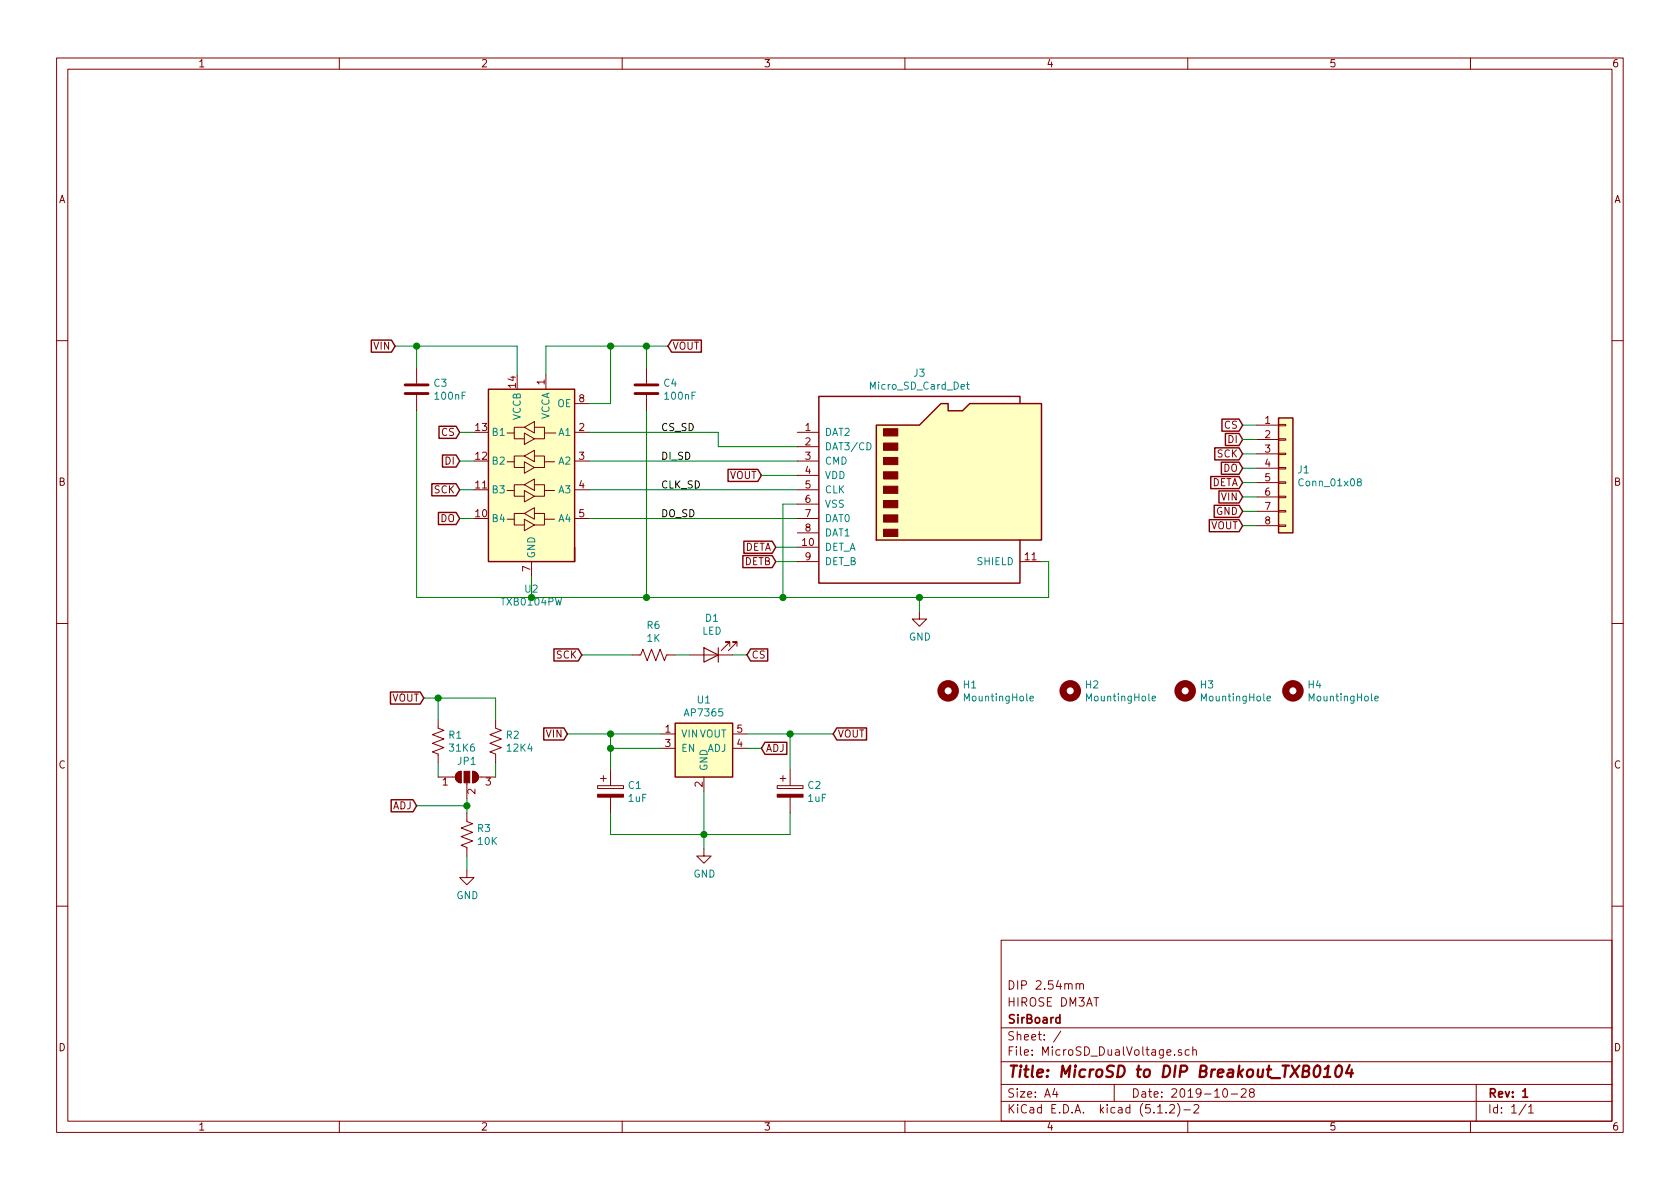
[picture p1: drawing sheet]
EESchema Schematic File Version 4
LIBS:MicroSD_DualVoltage-cache
EELAYER 29 0
EELAYER END
$Descr A4 11693 8268
encoding utf-8
Sheet 1 1
Title "MicroSD to DIP Breakout_TXB0104"
Date "2019-10-28"
Rev "1"
Comp "SirBoard"
Comment1 "HIROSE DM3AT"
Comment2 "DIP 2.54mm"
Comment3 ""
Comment4 ""
$EndDescr
$Comp
L Mechanical:MountingHole H1
U 1 1
P 6600 4800
F 0 "H1" H 6700 4845 50  0000 L CNN
F 1 "MountingHole" H 6700 4755 50  0000 L CNN
F 2 "MountingHole:MountingHole_2.7mm_M2.5_ISO14580_Pad" H 6600 4800 50  0001 C CNN
F 3 "~" H 6600 4800 50  0001 C CNN
	1    6600 4800
	1    0    0    -1  
$EndComp
$Comp
L Mechanical:MountingHole H2
U 1 1
P 7450 4800
F 0 "H2" H 7550 4845 50  0000 L CNN
F 1 "MountingHole" H 7550 4755 50  0000 L CNN
F 2 "MountingHole:MountingHole_2.7mm_M2.5_ISO14580_Pad" H 7450 4800 50  0001 C CNN
F 3 "~" H 7450 4800 50  0001 C CNN
	1    7450 4800
	1    0    0    -1  
$EndComp
$Comp
L Connector:Micro_SD_Card_Det J3
U 1 1
P 6450 3400
F 0 "J3" H 6400 4215 50  0000 C CNN
F 1 "Micro_SD_Card_Det" H 6400 4125 50  0000 C CNN
F 2 "Connector_Card:microSD_HC_Hirose_DM3AT-SF-PEJM5" H 8500 4100 50  0001 C CNN
F 3 "https://www.hirose.com/product/en/download_file/key_name/DM3/category/Catalog/doc_file_id/49662/?file_category_id=4&item_id=195&is_series=1" H 6450 3500 50  0001 C CNN
F 4 "C114218" H 6450 3400 50  0001 C CNN "Part"
	1    6450 3400
	1    0    0    -1  
$EndComp
$Comp
L Mechanical:MountingHole H3
U 1 1
P 8250 4800
F 0 "H3" H 8350 4845 50  0000 L CNN
F 1 "MountingHole" H 8350 4755 50  0000 L CNN
F 2 "MountingHole:MountingHole_2.7mm_M2.5_ISO14580_Pad" H 8250 4800 50  0001 C CNN
F 3 "~" H 8250 4800 50  0001 C CNN
	1    8250 4800
	1    0    0    -1  
$EndComp
$Comp
L Mechanical:MountingHole H4
U 1 1
P 9000 4800
F 0 "H4" H 9100 4845 50  0000 L CNN
F 1 "MountingHole" H 9100 4755 50  0000 L CNN
F 2 "MountingHole:MountingHole_2.7mm_M2.5_ISO14580_Pad" H 9000 4800 50  0001 C CNN
F 3 "~" H 9000 4800 50  0001 C CNN
	1    9000 4800
	1    0    0    -1  
$EndComp
$Comp
L MicroSD_DualVoltage-rescue:AP7365-U.FL-R-SMT(01) U1
U 1 1
P 4850 5950
F 0 "U1" H 4900 7040 50  0000 C CNN
F 1 "AP7365" H 4900 6950 50  0000 C CNN
F 2 "Package_TO_SOT_SMD:SOT-23-5" H 4900 6950 50  0001 C CNN
F 3 "" H 4900 6950 50  0001 C CNN
F 4 "C264087" H 4850 5950 50  0001 C CNN "Part"
	1    4850 5950
	1    0    0    -1  
$EndComp
$Comp
L Device:CP C1
U 1 1
P 4250 5500
F 0 "C1" H 4368 5545 50  0000 L CNN
F 1 "1uF" H 4368 5455 50  0000 L CNN
F 2 "Capacitor_SMD:C_0603_1608Metric" H 4288 5350 50  0001 C CNN
F 3 "~" H 4250 5500 50  0001 C CNN
F 4 "C29936" H 4250 5500 50  0001 C CNN "Part"
	1    4250 5500
	1    0    0    -1  
$EndComp
$Comp
L Device:CP C2
U 1 1
P 5500 5500
F 0 "C2" H 5618 5545 50  0000 L CNN
F 1 "1uF" H 5618 5455 50  0000 L CNN
F 2 "Capacitor_SMD:C_0603_1608Metric" H 5538 5350 50  0001 C CNN
F 3 "~" H 5500 5500 50  0001 C CNN
F 4 "C29936" H 5500 5500 50  0001 C CNN "Part"
	1    5500 5500
	1    0    0    -1  
$EndComp
Wire Wire Line
	4250 5650 4250 5800
Wire Wire Line
	4250 5800 4900 5800
Wire Wire Line
	5500 5800 5500 5650
Wire Wire Line
	4900 5800 4900 5500
Connection ~ 4900 5800
Wire Wire Line
	4900 5800 5500 5800
Wire Wire Line
	4600 5100 4250 5100
Wire Wire Line
	4250 5100 4250 5200
Wire Wire Line
	4250 5200 4600 5200
Wire Wire Line
	4250 5200 4250 5350
Connection ~ 4250 5200
Wire Wire Line
	5200 5100 5500 5100
Wire Wire Line
	5500 5100 5500 5350
Text GLabel 3950 5100 0    50   Input ~ 0
VIN
Wire Wire Line
	3950 5100 4250 5100
Connection ~ 4250 5100
Text GLabel 5800 5100 2    50   Input ~ 0
VOUT
Wire Wire Line
	5800 5100 5500 5100
Connection ~ 5500 5100
Text GLabel 5300 5200 2    50   Input ~ 0
ADJ
Wire Wire Line
	5300 5200 5200 5200
$Comp
L Device:R_US R1
U 1 1
P 3050 5150
F 0 "R1" H 3118 5195 50  0000 L CNN
F 1 "31K6" H 3118 5105 50  0000 L CNN
F 2 "Resistor_SMD:R_0603_1608Metric" V 3090 5140 50  0001 C CNN
F 3 "~" H 3050 5150 50  0001 C CNN
F 4 "C227816" H 3050 5150 50  0001 C CNN "Part"
	1    3050 5150
	1    0    0    -1  
$EndComp
$Comp
L Device:R_US R3
U 1 1
P 3250 5800
F 0 "R3" H 3318 5845 50  0000 L CNN
F 1 "10K" H 3318 5755 50  0000 L CNN
F 2 "Resistor_SMD:R_0603_1608Metric" V 3290 5790 50  0001 C CNN
F 3 "~" H 3250 5800 50  0001 C CNN
F 4 "C99198" H 3250 5800 50  0001 C CNN "Part"
	1    3250 5800
	1    0    0    -1  
$EndComp
$Comp
L power:GND #PWR0101
U 1 1
P 4900 5900
F 0 "#PWR0101" H 4900 5650 50  0001 C CNN
F 1 "GND" H 4904 5728 50  0000 C CNN
F 2 "" H 4900 5900 50  0001 C CNN
F 3 "" H 4900 5900 50  0001 C CNN
	1    4900 5900
	1    0    0    -1  
$EndComp
$Comp
L power:GND #PWR0102
U 1 1
P 3250 6050
F 0 "#PWR0102" H 3250 5800 50  0001 C CNN
F 1 "GND" H 3254 5878 50  0000 C CNN
F 2 "" H 3250 6050 50  0001 C CNN
F 3 "" H 3250 6050 50  0001 C CNN
	1    3250 6050
	1    0    0    -1  
$EndComp
Wire Wire Line
	3250 6050 3250 5950
Wire Wire Line
	4900 5900 4900 5800
Text GLabel 2900 5600 0    50   Input ~ 0
ADJ
Text GLabel 2950 4850 0    50   Input ~ 0
VOUT
Wire Wire Line
	3050 5000 3050 4850
Wire Wire Line
	3050 4850 2950 4850
Wire Wire Line
	4100 3000 5000 3000
Wire Wire Line
	5000 3000 5000 3100
Wire Wire Line
	5000 3100 5550 3100
Text GLabel 3200 3400 0    50   Input ~ 0
SCK
Text GLabel 3200 3200 0    50   Input ~ 0
DI
Text GLabel 3200 3000 0    50   Input ~ 0
CS
Text GLabel 3200 3600 0    50   Input ~ 0
DO
Wire Wire Line
	3300 3400 3200 3400
Wire Wire Line
	3300 3600 3200 3600
Wire Wire Line
	3300 3200 3200 3200
Wire Wire Line
	3200 3000 3300 3000
Text GLabel 5300 3300 0    50   Input ~ 0
VOUT
Wire Wire Line
	5550 3300 5300 3300
Wire Wire Line
	5450 3500 5550 3500
Wire Wire Line
	5450 4150 6400 4150
Wire Wire Line
	7300 4150 7300 3900
Wire Wire Line
	7300 3900 7250 3900
Wire Wire Line
	5450 3500 5450 4150
Text GLabel 5400 3800 0    50   Input ~ 0
DETA
Text GLabel 5400 3900 0    50   Input ~ 0
DETB
Wire Wire Line
	5400 3800 5550 3800
Wire Wire Line
	5550 3900 5400 3900
Text GLabel 8650 3350 0    50   Input ~ 0
DETA
Text GLabel 8650 3150 0    50   Input ~ 0
SCK
Text GLabel 8650 3050 0    50   Input ~ 0
DI
Text GLabel 8650 2950 0    50   Input ~ 0
CS
Text GLabel 8650 3250 0    50   Input ~ 0
DO
Text GLabel 8650 3450 0    50   Input ~ 0
VIN
Text GLabel 8650 3550 0    50   Input ~ 0
GND
Text GLabel 8650 3650 0    50   Input ~ 0
VOUT
Wire Wire Line
	8650 3350 8750 3350
Wire Wire Line
	8750 3450 8650 3450
Wire Wire Line
	8650 3550 8750 3550
Wire Wire Line
	8750 3650 8650 3650
Wire Wire Line
	8650 2950 8750 2950
Wire Wire Line
	8750 3050 8650 3050
Wire Wire Line
	8650 3150 8750 3150
Wire Wire Line
	8750 3250 8650 3250
Text GLabel 4050 4550 0    50   Input ~ 0
SCK
$Comp
L Device:R_US R6
U 1 1
P 4550 4550
F 0 "R6" V 4753 4550 50  0000 C CNN
F 1 "1K" V 4663 4550 50  0000 C CNN
F 2 "Resistor_SMD:R_0603_1608Metric" V 4590 4540 50  0001 C CNN
F 3 "~" H 4550 4550 50  0001 C CNN
F 4 "C25585" V 4550 4550 50  0001 C CNN "Part"
	1    4550 4550
	0    -1   -1   0   
$EndComp
$Comp
L Device:LED D1
U 1 1
P 4950 4550
F 0 "D1" H 4943 4297 50  0000 C CNN
F 1 "LED" H 4943 4387 50  0000 C CNN
F 2 "LED_SMD:LED_0603_1608Metric" H 4950 4550 50  0001 C CNN
F 3 "~" H 4950 4550 50  0001 C CNN
F 4 "C205443" H 4950 4550 50  0001 C CNN "Part"
	1    4950 4550
	-1   0    0    1   
$EndComp
Wire Wire Line
	4700 4550 4800 4550
Text GLabel 5200 4550 2    50   Input ~ 0
CS
Wire Wire Line
	5200 4550 5100 4550
$Comp
L power:GND #PWR0106
U 1 1
P 6400 4250
F 0 "#PWR0106" H 6400 4000 50  0001 C CNN
F 1 "GND" H 6404 4078 50  0000 C CNN
F 2 "" H 6400 4250 50  0001 C CNN
F 3 "" H 6400 4250 50  0001 C CNN
	1    6400 4250
	1    0    0    -1  
$EndComp
Wire Wire Line
	6400 4250 6400 4150
Connection ~ 6400 4150
Wire Wire Line
	6400 4150 7300 4150
Text Label 4600 3600 0    50   ~ 0
DO_SD
Text Label 4600 3400 0    50   ~ 0
CLK_SD
Text Label 4600 3200 0    50   ~ 0
DI_SD
Text Label 4600 3000 0    50   ~ 0
CS_SD
$Comp
L Device:R_US R2
U 1 1
P 3450 5150
F 0 "R2" H 3518 5195 50  0000 L CNN
F 1 "12K4" H 3518 5105 50  0000 L CNN
F 2 "Resistor_SMD:R_0603_1608Metric" V 3490 5140 50  0001 C CNN
F 3 "~" H 3450 5150 50  0001 C CNN
F 4 "C139128" H 3450 5150 50  0001 C CNN "Part"
	1    3450 5150
	1    0    0    -1  
$EndComp
$Comp
L Jumper:SolderJumper_3_Open JP1
U 1 1
P 3250 5400
F 0 "JP1" H 3250 5513 50  0000 C CNN
F 1 "SolderJumper_3_Open" H 3250 5513 50  0001 C CNN
F 2 "Jumper:SolderJumper-3_P1.3mm_Open_RoundedPad1.0x1.5mm" H 3250 5400 50  0001 C CNN
F 3 "~" H 3250 5400 50  0001 C CNN
	1    3250 5400
	1    0    0    -1  
$EndComp
Wire Wire Line
	3050 5300 3050 5400
Wire Wire Line
	3250 5550 3250 5600
Wire Wire Line
	3450 5400 3450 5300
Wire Wire Line
	3450 5000 3450 4850
Wire Wire Line
	3450 4850 3050 4850
Connection ~ 3050 4850
Wire Wire Line
	2900 5600 3250 5600
Connection ~ 3250 5600
Wire Wire Line
	3250 5600 3250 5650
$Comp
L Logic_LevelTranslator:TXB0104PW U2
U 1 1
P 3700 3300
F 0 "U2" H 3700 2512 50  0000 C CNN
F 1 "TXB0104PW" H 3700 2422 50  0000 C CNN
F 2 "Package_SO:TSSOP-14_4.4x5mm_P0.65mm" H 3700 2550 50  0001 C CNN
F 3 "http://www.ti.com/lit/ds/symlink/txb0104.pdf" H 3810 3395 50  0001 C CNN
F 4 "C60708" H 3700 3300 50  0001 C CNN "Part"
	1    3700 3300
	-1   0    0    -1  
$EndComp
Wire Wire Line
	4050 4550 4400 4550
Wire Wire Line
	4100 3200 5550 3200
Wire Wire Line
	4100 3400 5550 3400
Wire Wire Line
	4100 3600 5550 3600
Wire Wire Line
	3700 4000 3700 4150
Wire Wire Line
	3700 4150 4500 4150
Connection ~ 5450 4150
Text GLabel 4650 2400 2    50   Input ~ 0
VOUT
Wire Wire Line
	4650 2400 4500 2400
Wire Wire Line
	3800 2400 3800 2600
Text GLabel 2750 2400 0    50   Input ~ 0
VIN
Wire Wire Line
	2750 2400 2900 2400
Wire Wire Line
	3600 2400 3600 2600
Wire Wire Line
	4250 2400 4250 2800
Wire Wire Line
	4250 2800 4100 2800
Connection ~ 4250 2400
Wire Wire Line
	4250 2400 3800 2400
$Comp
L Device:C C4
U 1 1
P 4500 2700
F 0 "C4" H 4615 2745 50  0000 L CNN
F 1 "100nF" H 4615 2655 50  0000 L CNN
F 2 "Capacitor_SMD:C_0603_1608Metric" H 4538 2550 50  0001 C CNN
F 3 "~" H 4500 2700 50  0001 C CNN
F 4 "C42998" H 4500 2700 50  0001 C CNN "Part"
	1    4500 2700
	1    0    0    -1  
$EndComp
$Comp
L Device:C C3
U 1 1
P 2900 2700
F 0 "C3" H 3015 2745 50  0000 L CNN
F 1 "100nF" H 3015 2655 50  0000 L CNN
F 2 "Capacitor_SMD:C_0603_1608Metric" H 2938 2550 50  0001 C CNN
F 3 "~" H 2900 2700 50  0001 C CNN
F 4 "C42998" H 2900 2700 50  0001 C CNN "Part"
	1    2900 2700
	1    0    0    -1  
$EndComp
Wire Wire Line
	4500 2550 4500 2400
Connection ~ 4500 2400
Wire Wire Line
	4500 2400 4250 2400
Wire Wire Line
	4500 2850 4500 4150
Connection ~ 4500 4150
Wire Wire Line
	4500 4150 5450 4150
Wire Wire Line
	2900 2550 2900 2400
Connection ~ 2900 2400
Wire Wire Line
	2900 2400 3600 2400
Wire Wire Line
	2900 2850 2900 4150
Wire Wire Line
	2900 4150 3700 4150
Connection ~ 3700 4150
$Comp
L Connector_Generic:Conn_01x08 J1
U 1 1
P 8950 3250
F 0 "J1" H 9029 3242 50  0000 L CNN
F 1 "Conn_01x08" H 9029 3152 50  0000 L CNN
F 2 "Connector_PinHeader_2.54mm:PinHeader_1x08_P2.54mm_Vertical" H 8950 3250 50  0001 C CNN
F 3 "~" H 8950 3250 50  0001 C CNN
	1    8950 3250
	1    0    0    -1  
$EndComp
$EndSCHEMATC
